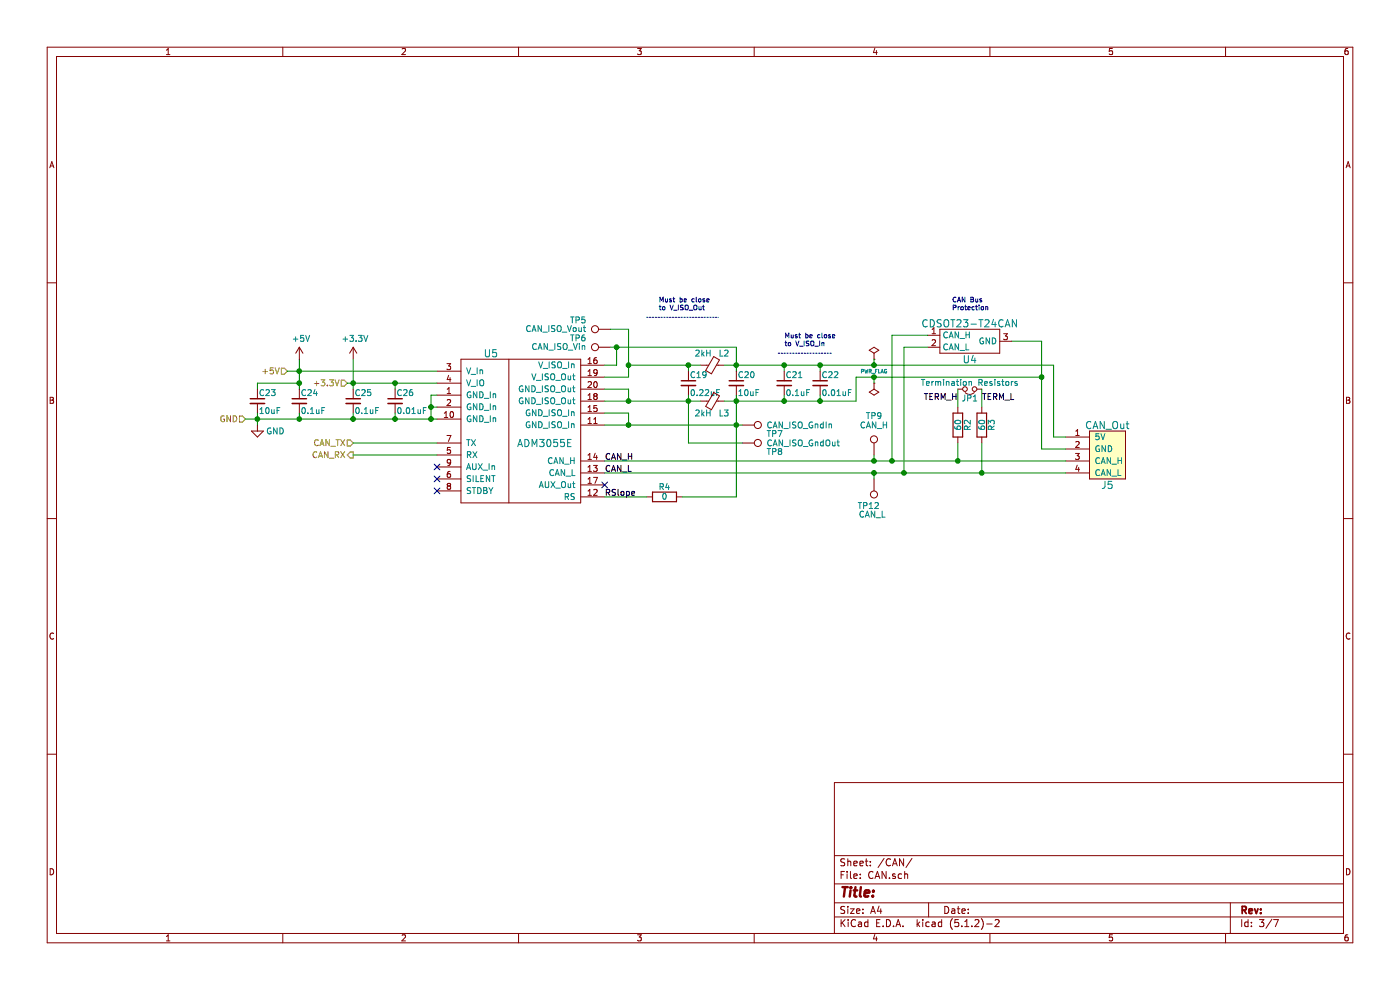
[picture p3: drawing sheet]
EESchema Schematic File Version 4
LIBS:BPSMaster-cache
EELAYER 26 0
EELAYER END
$Descr A4 11693 8268
encoding utf-8
Sheet 3 7
Title ""
Date ""
Rev ""
Comp ""
Comment1 ""
Comment2 ""
Comment3 ""
Comment4 ""
$EndDescr
$Comp
L BPSMaster-rescue:CANConnector-utsvt-connectors J5
U 1 1
P 9250 3800
F 0 "J5" H 9250 3550 60  0000 C CNN
F 1 "CAN_Out" H 9250 4050 60  0000 C CNN
F 2 "UTSVT_Connectors:Molex_MicroFit3.0_1x4xP3.00mm_PolarizingPeg_Vertical" H 9400 4100 60  0001 C CNN
F 3 "" H 9400 4100 60  0001 C CNN
	1    9250 3800
	-1   0    0    -1  
$EndComp
$Comp
L Device:R R3
U 1 1
P 8200 3550
F 0 "R3" V 8280 3550 50  0000 C CNN
F 1 "60" V 8200 3550 50  0000 C CNN
F 2 "Resistor_SMD:R_0805_2012Metric" V 8130 3550 50  0001 C CNN
F 3 "" H 8200 3550 50  0001 C CNN
	1    8200 3550
	1    0    0    -1  
$EndComp
$Comp
L Device:R R2
U 1 1
P 8000 3550
F 0 "R2" V 8080 3550 50  0000 C CNN
F 1 "60" V 8000 3550 50  0000 C CNN
F 2 "Resistor_SMD:R_0805_2012Metric" V 7930 3550 50  0001 C CNN
F 3 "" H 8000 3550 50  0001 C CNN
	1    8000 3550
	1    0    0    -1  
$EndComp
$Comp
L Device:Jumper_NC_Small JP1
U 1 1
P 8100 3250
F 0 "JP1" H 8100 3330 50  0000 C CNN
F 1 "Termination Resistors" H 8100 3200 50  0000 C CNN
F 2 "Connector_PinHeader_2.54mm:PinHeader_1x02_P2.54mm_Vertical" H 8100 3250 50  0001 C CNN
F 3 "" H 8100 3250 50  0001 C CNN
	1    8100 3250
	-1   0    0    1   
$EndComp
$Comp
L Device:C_Small C23
U 1 1
P 2150 3350
F 0 "C23" H 2160 3420 50  0000 L CNN
F 1 "10uF" H 2160 3270 50  0000 L CNN
F 2 "Capacitor_SMD:C_0805_2012Metric" H 2150 3350 50  0001 C CNN
F 3 "" H 2150 3350 50  0001 C CNN
	1    2150 3350
	1    0    0    -1  
$EndComp
$Comp
L Device:C_Small C24
U 1 1
P 2500 3350
F 0 "C24" H 2510 3420 50  0000 L CNN
F 1 "0.1uF" H 2510 3270 50  0000 L CNN
F 2 "Capacitor_SMD:C_0805_2012Metric" H 2500 3350 50  0001 C CNN
F 3 "" H 2500 3350 50  0001 C CNN
	1    2500 3350
	1    0    0    -1  
$EndComp
$Comp
L Device:C_Small C25
U 1 1
P 2950 3350
F 0 "C25" H 2960 3420 50  0000 L CNN
F 1 "0.1uF" H 2960 3270 50  0000 L CNN
F 2 "Capacitor_SMD:C_0805_2012Metric" H 2950 3350 50  0001 C CNN
F 3 "" H 2950 3350 50  0001 C CNN
	1    2950 3350
	1    0    0    -1  
$EndComp
$Comp
L Device:C_Small C26
U 1 1
P 3300 3350
F 0 "C26" H 3310 3420 50  0000 L CNN
F 1 "0.01uF" H 3310 3270 50  0000 L CNN
F 2 "Capacitor_SMD:C_0805_2012Metric" H 3300 3350 50  0001 C CNN
F 3 "" H 3300 3350 50  0001 C CNN
	1    3300 3350
	1    0    0    -1  
$EndComp
$Comp
L Device:C_Small C20
U 1 1
P 6150 3200
F 0 "C20" H 6160 3270 50  0000 L CNN
F 1 "10uF" H 6160 3120 50  0000 L CNN
F 2 "Capacitor_SMD:C_0805_2012Metric" H 6150 3200 50  0001 C CNN
F 3 "" H 6150 3200 50  0001 C CNN
	1    6150 3200
	1    0    0    -1  
$EndComp
$Comp
L Device:C_Small C19
U 1 1
P 5750 3200
F 0 "C19" H 5760 3270 50  0000 L CNN
F 1 "0.22uF" H 5760 3120 50  0000 L CNN
F 2 "Capacitor_SMD:C_0805_2012Metric" H 5750 3200 50  0001 C CNN
F 3 "" H 5750 3200 50  0001 C CNN
	1    5750 3200
	1    0    0    -1  
$EndComp
$Comp
L Device:Ferrite_Bead_Small L2
U 1 1
P 5950 3050
F 0 "L2" V 5850 3100 50  0000 L CNN
F 1 "2kH" V 5850 2900 50  0000 L CNN
F 2 "Inductor_SMD:L_0805_2012Metric" V 5880 3050 50  0001 C CNN
F 3 "" H 5950 3050 50  0001 C CNN
	1    5950 3050
	0    1    1    0   
$EndComp
$Comp
L Device:Ferrite_Bead_Small L3
U 1 1
P 5950 3350
F 0 "L3" V 6050 3400 50  0000 L CNN
F 1 "2kH" V 6050 3200 50  0000 L CNN
F 2 "Inductor_SMD:L_0805_2012Metric" V 5880 3350 50  0001 C CNN
F 3 "" H 5950 3350 50  0001 C CNN
	1    5950 3350
	0    1    1    0   
$EndComp
$Comp
L Device:C_Small C21
U 1 1
P 6550 3200
F 0 "C21" H 6560 3270 50  0000 L CNN
F 1 "0.1uF" H 6560 3120 50  0000 L CNN
F 2 "Capacitor_SMD:C_0805_2012Metric" H 6550 3200 50  0001 C CNN
F 3 "" H 6550 3200 50  0001 C CNN
	1    6550 3200
	1    0    0    -1  
$EndComp
$Comp
L Device:C_Small C22
U 1 1
P 6850 3200
F 0 "C22" H 6860 3270 50  0000 L CNN
F 1 "0.01uF" H 6860 3120 50  0000 L CNN
F 2 "Capacitor_SMD:C_0805_2012Metric" H 6850 3200 50  0001 C CNN
F 3 "" H 6850 3200 50  0001 C CNN
	1    6850 3200
	1    0    0    -1  
$EndComp
$Comp
L BPSMaster-rescue:ADM3055E-utsvt-chips U5
U 1 1
P 4350 3600
F 0 "U5" H 4100 4250 60  0000 C CNN
F 1 "ADM3055E" H 4550 3500 60  0000 C CNN
F 2 "UTSVT_ICs:SOIC-20W_7.5x15.4mm_Pitch1.27mm" H 4350 3700 60  0001 C CNN
F 3 "" H 4350 3700 60  0001 C CNN
	1    4350 3600
	1    0    0    -1  
$EndComp
NoConn ~ 3650 3900
NoConn ~ 3650 4000
NoConn ~ 5050 4050
Text Notes 5500 2600 0    40   ~ 0
Must be close\nto V_ISO_Out
Text Notes 6550 2900 0    40   ~ 0
Must be close\nto V_ISO_In
$Comp
L Connector:TestPoint TP6
U 1 1
P 5100 2900
F 0 "TP6" V 5200 3100 50  0000 L BNN
F 1 "CAN_ISO_Vin" V 5100 3100 50  0000 L CNN
F 2 "TestPoint:TestPoint_Keystone_5005-5009_Compact" H 5100 2900 50  0001 C CNN
F 3 "" H 5100 2900 50  0001 C CNN
	1    5100 2900
	0    -1   -1   0   
$EndComp
$Comp
L Connector:TestPoint TP8
U 1 1
P 6200 3700
F 0 "TP8" V 6300 3900 50  0000 L BNN
F 1 "CAN_ISO_GndOut" V 6200 3900 50  0000 L CNN
F 2 "TestPoint:TestPoint_Keystone_5005-5009_Compact" H 6200 3700 50  0001 C CNN
F 3 "" H 6200 3700 50  0001 C CNN
	1    6200 3700
	0    1    1    0   
$EndComp
$Comp
L Connector:TestPoint TP7
U 1 1
P 6200 3550
F 0 "TP7" V 6300 3750 50  0000 L BNN
F 1 "CAN_ISO_GndIn" V 6200 3750 50  0000 L CNN
F 2 "TestPoint:TestPoint_Keystone_5005-5009_Compact" H 6200 3550 50  0001 C CNN
F 3 "" H 6200 3550 50  0001 C CNN
	1    6200 3550
	0    1    1    0   
$EndComp
$Comp
L Connector:TestPoint TP5
U 1 1
P 5100 2750
F 0 "TP5" V 5200 2950 50  0000 L BNN
F 1 "CAN_ISO_Vout" V 5100 2950 50  0000 L CNN
F 2 "TestPoint:TestPoint_Keystone_5005-5009_Compact" H 5100 2750 50  0001 C CNN
F 3 "" H 5100 2750 50  0001 C CNN
	1    5100 2750
	0    -1   -1   0   
$EndComp
NoConn ~ 3650 4100
$Comp
L power:PWR_FLAG #FLG03
U 1 1
P 7300 3000
F 0 "#FLG03" H 7300 3075 50  0001 C CNN
F 1 "PWR_FLAG" H 7300 2900 30  0000 C CNN
F 2 "" H 7300 3000 50  0001 C CNN
F 3 "" H 7300 3000 50  0001 C CNN
	1    7300 3000
	1    0    0    -1  
$EndComp
$Comp
L power:PWR_FLAG #FLG04
U 1 1
P 7300 3200
F 0 "#FLG04" H 7300 3275 50  0001 C CNN
F 1 "PWR_FLAG" H 7200 3150 50  0001 L CNN
F 2 "" H 7300 3200 50  0001 C CNN
F 3 "" H 7300 3200 50  0001 C CNN
	1    7300 3200
	-1   0    0    1   
$EndComp
$Comp
L BPSMaster-rescue:CDSOT23-T24CAN-utsvt-chips U4
U 1 1
P 8100 2850
F 0 "U4" H 8100 2700 60  0000 C CNN
F 1 "CDSOT23-T24CAN" H 8100 3000 60  0000 C CNN
F 2 "Package_TO_SOT_SMD:SOT-23W" H 8100 2850 60  0001 C CNN
F 3 "" H 8100 2850 60  0001 C CNN
	1    8100 2850
	1    0    0    -1  
$EndComp
Text Notes 7950 2600 0    40   ~ 0
CAN Bus\nProtection
$Comp
L Connector:TestPoint TP9
U 1 1
P 7300 3800
F 0 "TP9" H 7300 4100 50  0000 C BNN
F 1 "CAN_H" H 7300 4050 50  0000 C CNN
F 2 "TestPoint:TestPoint_Keystone_5005-5009_Compact" H 7300 3800 50  0001 C CNN
F 3 "" H 7300 3800 50  0001 C CNN
	1    7300 3800
	1    0    0    -1  
$EndComp
$Comp
L Connector:TestPoint TP12
U 1 1
P 7300 4000
F 0 "TP12" H 7250 4200 50  0000 L BNN
F 1 "CAN_L" H 7200 4300 50  0000 L CNN
F 2 "TestPoint:TestPoint_Keystone_5005-5009_Compact" H 7300 4000 50  0001 C CNN
F 3 "" H 7300 4000 50  0001 C CNN
	1    7300 4000
	-1   0    0    1   
$EndComp
$Comp
L Device:R R4
U 1 1
P 5550 4150
F 0 "R4" V 5630 4150 50  0000 C CNN
F 1 "0" V 5550 4150 50  0000 C CNN
F 2 "Resistor_SMD:R_0805_2012Metric" V 5480 4150 50  0001 C CNN
F 3 "" H 5550 4150 50  0001 C CNN
	1    5550 4150
	0    -1   -1   0   
$EndComp
Wire Wire Line
	8800 3050 8800 3650
Wire Wire Line
	8800 3650 8900 3650
Wire Wire Line
	8700 2850 8700 3150
Wire Wire Line
	8700 3750 8900 3750
Wire Wire Line
	3300 3500 3300 3450
Connection ~ 3300 3500
Wire Wire Line
	5750 3100 5750 3050
Wire Wire Line
	6150 2900 6150 3050
Wire Wire Line
	6150 3300 6150 3350
Wire Wire Line
	5750 3350 5750 3300
Wire Wire Line
	6050 3350 6150 3350
Wire Wire Line
	5050 3350 5250 3350
Connection ~ 6150 3050
Connection ~ 6150 3350
Wire Wire Line
	5400 4150 5050 4150
Wire Wire Line
	5250 3450 5250 3550
Wire Wire Line
	5250 3450 5050 3450
Wire Wire Line
	5250 3250 5250 3350
Wire Wire Line
	5250 3250 5050 3250
Wire Wire Line
	3600 3300 3600 3400
Wire Wire Line
	3600 3400 3650 3400
Wire Wire Line
	3650 3300 3600 3300
Connection ~ 3600 3400
Connection ~ 3600 3500
Connection ~ 3300 3200
Wire Wire Line
	5250 3150 5050 3150
Wire Wire Line
	5100 2900 5150 2900
Wire Wire Line
	5150 2900 5150 3050
Wire Wire Line
	5150 3050 5050 3050
Wire Wire Line
	7150 3350 7150 3150
Connection ~ 8700 3150
Wire Notes Line
	5400 2650 6000 2650
Wire Notes Line
	6500 2950 6950 2950
Wire Wire Line
	8000 3250 8000 3400
Wire Wire Line
	8200 3250 8200 3400
Connection ~ 5150 2900
Connection ~ 5250 3350
Connection ~ 6150 3550
Wire Wire Line
	5100 2750 5250 2750
Wire Wire Line
	7300 3200 7300 3150
Wire Wire Line
	7300 3050 7300 3000
Wire Wire Line
	8000 3850 8000 3700
Wire Wire Line
	8200 3950 8200 3700
Wire Wire Line
	7750 2900 7550 2900
Wire Wire Line
	7750 2800 7450 2800
Wire Wire Line
	7450 2800 7450 3850
Connection ~ 7450 3850
Wire Wire Line
	7550 2900 7550 3950
Connection ~ 7550 3950
Wire Wire Line
	8450 2850 8700 2850
Wire Wire Line
	6050 3050 6150 3050
Wire Wire Line
	7300 3800 7300 3850
Wire Wire Line
	5700 4150 6150 4150
Wire Wire Line
	6150 4150 6150 3550
Wire Wire Line
	3300 3500 3600 3500
Wire Wire Line
	6150 3050 6150 3100
Wire Wire Line
	6150 3350 6150 3550
Wire Wire Line
	5250 3550 6150 3550
Wire Wire Line
	3600 3400 3600 3500
Wire Wire Line
	3600 3500 3650 3500
Wire Wire Line
	3300 3200 3300 3250
Wire Wire Line
	3300 3200 3650 3200
Wire Wire Line
	5250 3050 5250 3150
Wire Wire Line
	5750 3350 5750 3700
Wire Wire Line
	6150 3550 6200 3550
$Comp
L power:GND #PWR042
U 1 1
P 2150 3550
F 0 "#PWR042" H 2150 3300 50  0001 C CNN
F 1 "GND" H 2300 3500 50  0000 C CNN
F 2 "" H 2150 3550 50  0001 C CNN
F 3 "" H 2150 3550 50  0001 C CNN
	1    2150 3550
	1    0    0    -1  
$EndComp
Text HLabel 2950 3700 0    50   Input ~ 0
CAN_TX
Text HLabel 2950 3800 0    50   Output ~ 0
CAN_RX
Wire Wire Line
	6550 3100 6550 3050
Wire Wire Line
	6850 3100 6850 3050
Wire Wire Line
	6850 3300 6850 3350
Wire Wire Line
	6550 3300 6550 3350
Wire Wire Line
	8700 3150 8700 3750
Wire Wire Line
	2150 3500 2150 3450
Wire Wire Line
	2150 3500 2500 3500
Wire Wire Line
	2500 3450 2500 3500
Wire Wire Line
	2150 3550 2150 3500
Connection ~ 2150 3500
Wire Wire Line
	2150 3200 2150 3250
Wire Wire Line
	2150 3200 2500 3200
Wire Wire Line
	2950 3250 2950 3200
Wire Wire Line
	2950 3200 3300 3200
Wire Wire Line
	2950 3450 2950 3500
Wire Wire Line
	2950 3500 3300 3500
Connection ~ 8000 3850
Wire Wire Line
	8000 3850 8900 3850
Connection ~ 8200 3950
Wire Wire Line
	8200 3950 8900 3950
Wire Wire Line
	7450 3850 8000 3850
Wire Wire Line
	7550 3950 8200 3950
Wire Wire Line
	7150 3150 7300 3150
Connection ~ 7300 3150
Wire Wire Line
	7300 3150 8700 3150
Connection ~ 7300 3050
Wire Wire Line
	7300 3050 8800 3050
Connection ~ 6850 3050
Wire Wire Line
	6850 3050 7300 3050
Connection ~ 6850 3350
Wire Wire Line
	6850 3350 7150 3350
Connection ~ 6550 3050
Connection ~ 6550 3350
Wire Wire Line
	6550 3050 6850 3050
Wire Wire Line
	6550 3350 6850 3350
Wire Wire Line
	6150 3050 6550 3050
Wire Wire Line
	6150 3350 6550 3350
Connection ~ 7300 3850
Wire Wire Line
	7300 3850 7450 3850
Wire Wire Line
	5050 3850 7300 3850
Wire Wire Line
	5050 3950 7300 3950
Wire Wire Line
	7300 4000 7300 3950
Connection ~ 7300 3950
Wire Wire Line
	7300 3950 7550 3950
Connection ~ 5750 3350
Wire Wire Line
	5250 3350 5750 3350
Wire Wire Line
	5750 3700 6200 3700
Text Label 5050 3850 0    50   ~ 0
CAN_H
Text Label 5050 3950 0    50   ~ 0
CAN_L
Text Label 8000 3350 2    50   ~ 0
TERM_H
Text Label 8200 3350 0    50   ~ 0
TERM_L
Connection ~ 5750 3050
Wire Wire Line
	5750 3050 5850 3050
Wire Wire Line
	5750 3350 5850 3350
Wire Wire Line
	5250 3050 5750 3050
Connection ~ 5250 3050
Wire Wire Line
	5150 2900 5250 2900
Wire Wire Line
	5250 2900 6150 2900
Wire Wire Line
	5250 2750 5250 3050
Text Label 5050 4150 0    50   ~ 0
RSlope
Text HLabel 2050 3500 0    50   Input ~ 0
GND
Wire Wire Line
	2050 3500 2150 3500
Text HLabel 2400 3100 0    50   Input ~ 0
+5V
Wire Wire Line
	2400 3100 2500 3100
Text HLabel 2900 3200 0    50   Input ~ 0
+3.3V
Wire Wire Line
	2900 3200 2950 3200
Connection ~ 2950 3200
Wire Wire Line
	2500 3100 2500 3200
Connection ~ 2500 3100
Connection ~ 2500 3200
Wire Wire Line
	2500 3200 2500 3250
Connection ~ 2500 3500
Wire Wire Line
	2500 3500 2950 3500
Connection ~ 2950 3500
Wire Wire Line
	2500 3100 3650 3100
Wire Wire Line
	2500 3000 2500 3100
$Comp
L power:+3.3V #PWR0133
U 1 1
P 2950 3000
F 0 "#PWR0133" H 2950 2850 50  0001 C CNN
F 1 "+3.3V" H 2965 3173 50  0000 C CNN
F 2 "" H 2950 3000 50  0001 C CNN
F 3 "" H 2950 3000 50  0001 C CNN
	1    2950 3000
	1    0    0    -1  
$EndComp
Wire Wire Line
	2950 3000 2950 3200
$Comp
L power:+5V #PWR0132
U 1 1
P 2500 3000
F 0 "#PWR0132" H 2500 2850 50  0001 C CNN
F 1 "+5V" H 2515 3173 50  0000 C CNN
F 2 "" H 2500 3000 50  0001 C CNN
F 3 "" H 2500 3000 50  0001 C CNN
	1    2500 3000
	1    0    0    -1  
$EndComp
Connection ~ 5250 3550
Wire Wire Line
	5050 3550 5250 3550
Wire Wire Line
	2950 3700 3650 3700
Wire Wire Line
	2950 3800 3650 3800
$EndSCHEMATC
